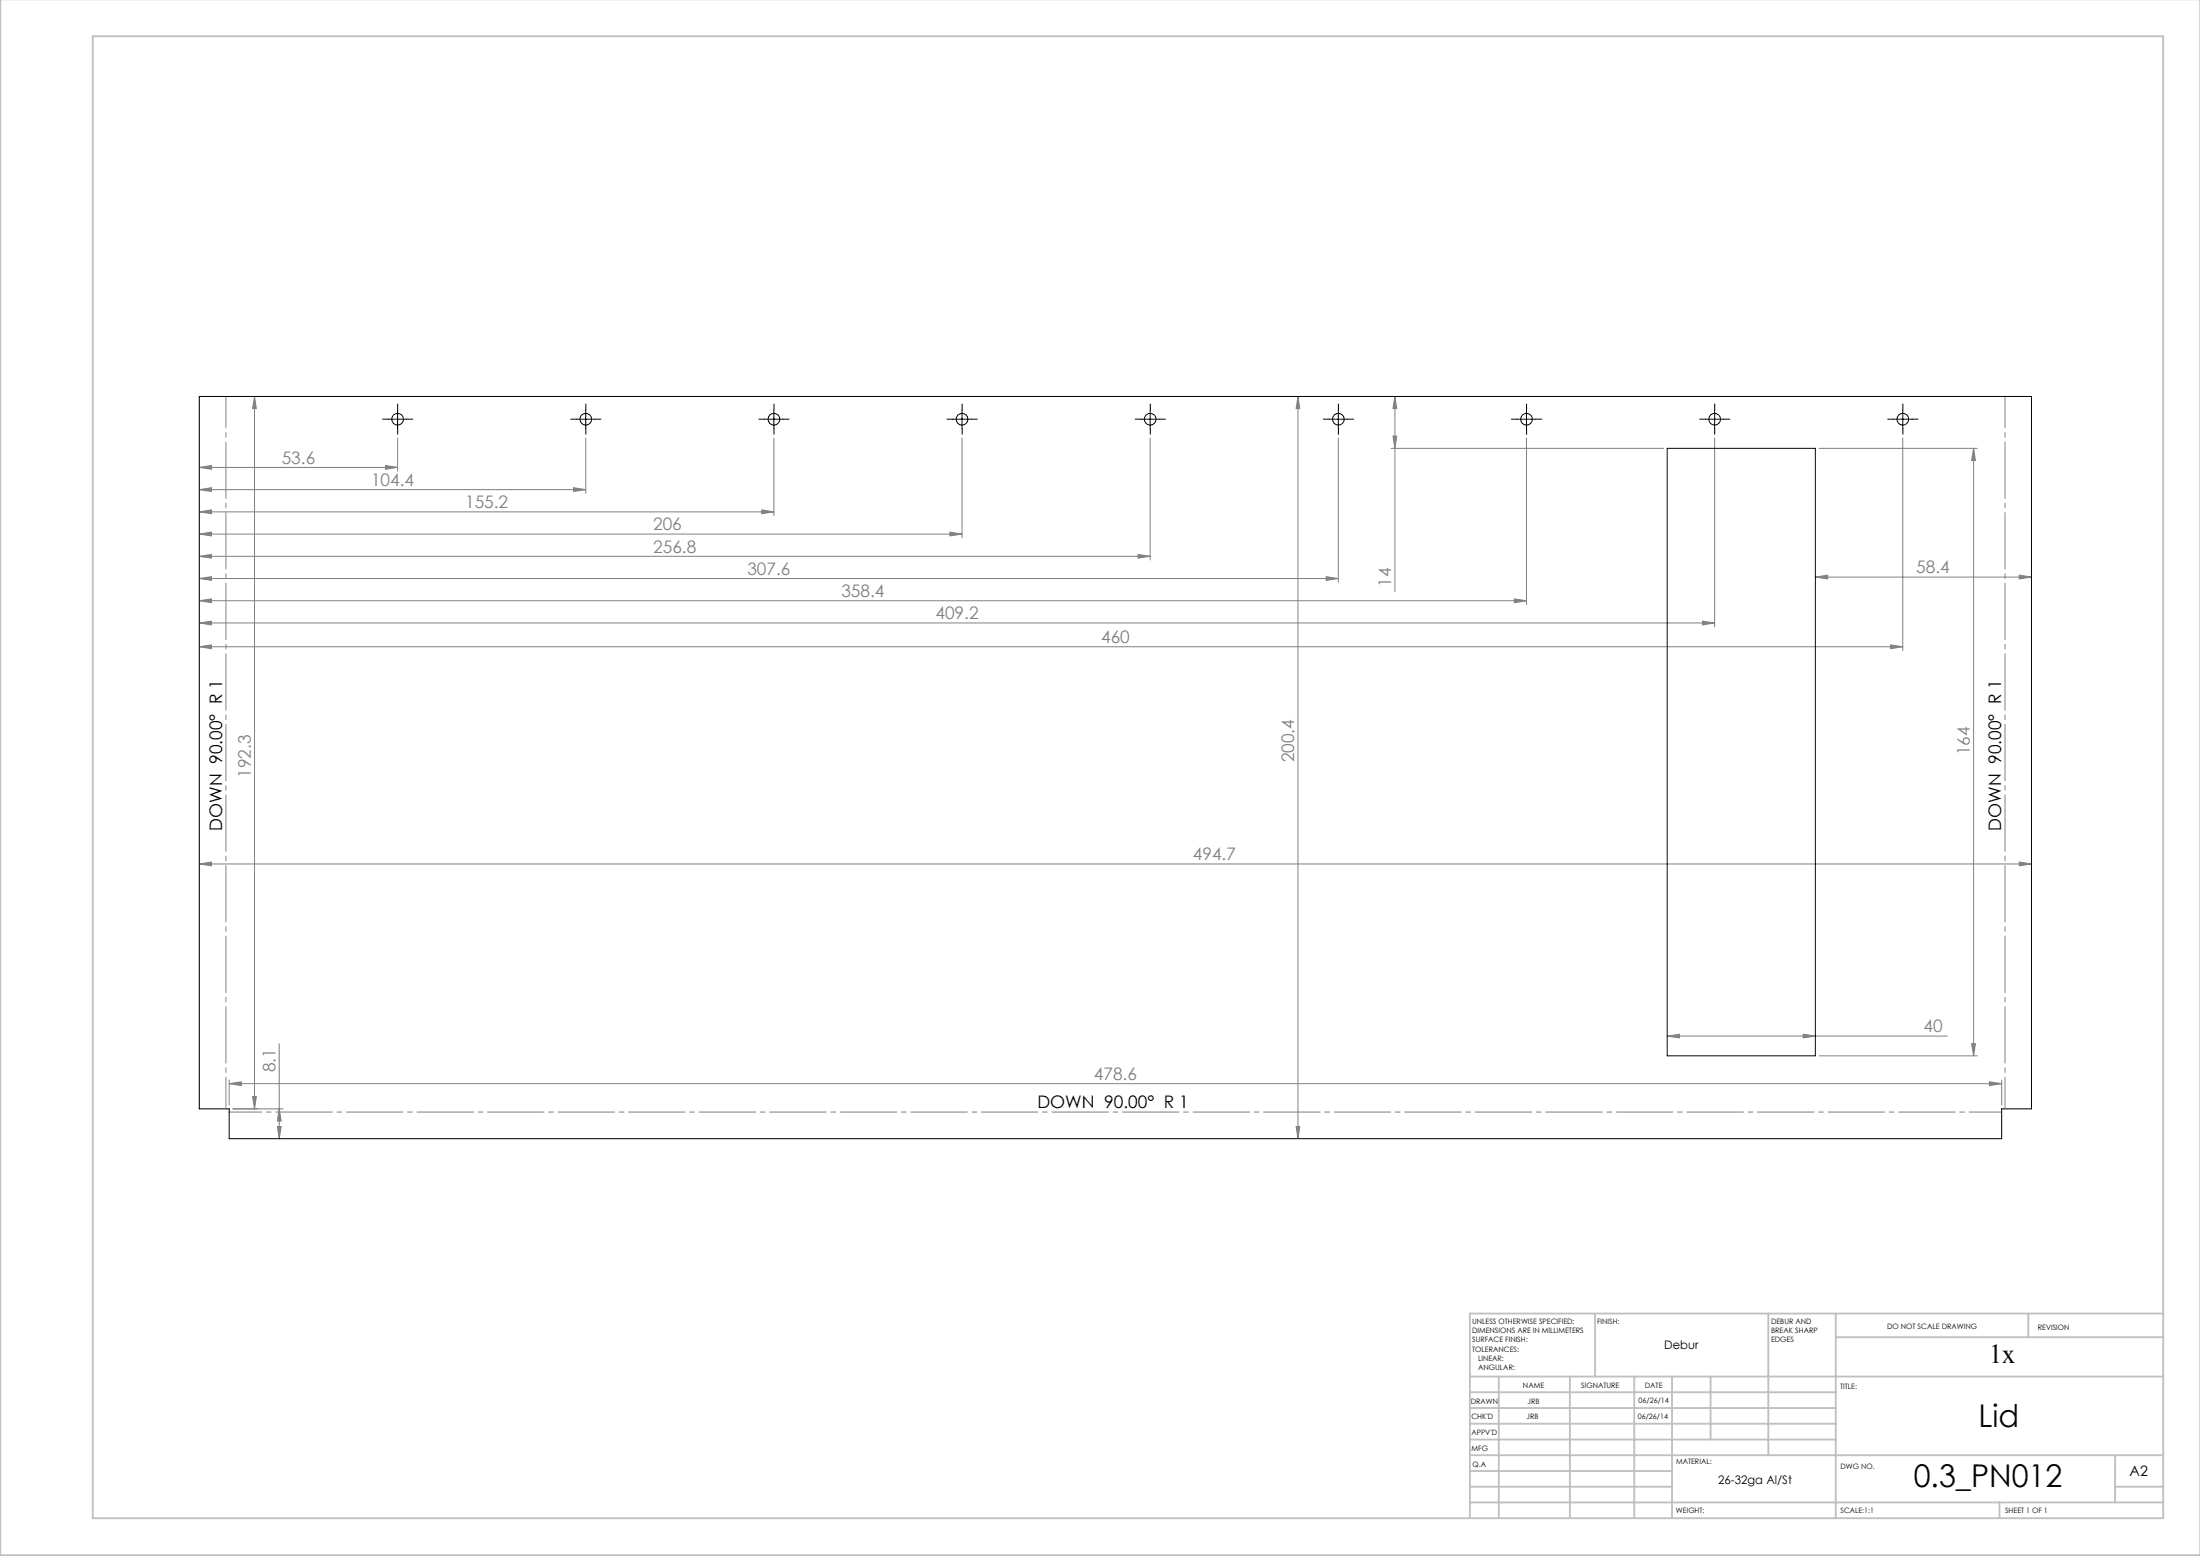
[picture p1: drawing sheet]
<svg xmlns="http://www.w3.org/2000/svg" width="594mm" height="420mm" viewBox="0 0 594 420" stroke-linecap="round" stroke-linejoin="round" font-family="sans-serif">
<g fill="none" stroke="#808080" stroke-width=".27">
<path d="M68.7 107v192.3M68.7 107l.5 3.3h-1zM107.4 118.2v9M158.2 118.2v15M209 118.2v21M259.8 118.2v27M310.6 118.2v32.9M350.4 107l.5 3.3h-.9zM350.4 107v200.4M361.4 118.2v38.9M376.1 117.7h1l-.5 3.3zM376.6 107l.5 3.3h-1z"/>
<path d="M376.6 107v52.6M412.2 118.2v44.9M463 118.2v51M513.8 118.2v57.4M53.8 126.2l3.3-.6v1.1zM53.8 132.2l3.3-.6v1.1zM53.8 138.2l3.3-.6v1.1zM53.8 126.2h53.6M53.8 132.2h104.4M53.8 138.2h155.2M104.1 125.6l3.3 .6-3.3 .5zM154.9 131.6l3.3 .6-3.3 .5z"/>
<path d="M205.7 137.6l3.3 .6-3.3 .5zM375.6 121h73.6M491.2 121h42.7M532.9 121l.5 3.3h-1.1zM532.9 121v164M53.8 144.2l3.3-.6v1.1zM53.8 150.2l3.3-.5v1zM53.8 156.2l3.3-.5v1zM53.8 144.2h206M53.8 150.2h256.8M53.8 156.2h307.6M256.5 143.6l3.3 .6-3.3 .5z"/>
<path d="M307.3 149.7l3.3 .5-3.3 .5zM358.1 155.7l3.3 .5-3.3 .5zM490.1 155.8l3.4-.6v1.1zM490.1 155.8h58.4M545.2 155.2l3.3 .6-3.3 .5zM53.8 162.2l3.3-.5v1zM53.8 168.2l3.3-.5v1zM53.8 174.6l3.3-.5v1zM53.8 162.2h358.4M53.8 168.2h409.2M53.8 174.6h460M408.9 161.7l3.3 .5-3.3 .5z"/>
<path d="M459.7 167.7l3.3 .5-3.3 .5zM510.5 174.1l3.3 .5-3.3 .5zM53.8 233.2l3.3-.5v1zM53.8 233.2h494.7M545.2 232.7l3.3 .5-3.3 .5zM450.1 279.7l3.4-.5v1zM450.1 279.7h75.7M486.9 279.2l3.2 .5-3.2 .5zM61.9 292.5l3.3-.5v1zM61.9 291.5v6.8M61.9 292.5h478.6M62.9 299.3h13.5"/>
<path d="M68.2 296h1l-.5 3.3zM75.4 299.3l.5 3.3h-1zM75.4 281.7v25.7M491.2 285h42.7M532.3 281.7h1.1l-.5 3.3zM537.1 292l3.4 .5-3.4 .5zM540.5 291.5v6.8M74.9 304.1h1l-.5 3.3zM350 304.1h.9l-.5 3.3z"/>
</g>
<g fill="none" stroke="#000" stroke-width=".27" stroke-dasharray="15.2 1.3 1.3 1.3">
<path d="M104.9 113.1h-1.6M107.4 115.6v1.6M107.4 110.6v-1.5M109.9 113.1h1.6M155.7 113.1h-1.6M158.2 115.6v1.6M158.2 110.6v-1.5M160.7 113.1h1.6M206.5 113.1h-1.6M209 115.6v1.6M209 110.6v-1.5M211.5 113.1h1.6"/>
<path d="M257.3 113.1h-1.6M259.8 115.6v1.6M259.8 110.6v-1.5M262.3 113.1h1.6M308.1 113.1h-1.6M310.6 115.6v1.6M310.6 110.6v-1.5M313.1 113.1h1.6M358.9 113.1h-1.6M361.4 115.6v1.6M361.4 110.6v-1.5M363.9 113.1h1.6"/>
<path d="M409.7 113.1h-1.6M412.2 115.6v1.6M412.2 110.6v-1.5M414.7 113.1h1.6M460.5 113.1h-1.6M463 115.6v1.6M463 110.6v-1.5M465.5 113.1h1.6M511.3 113.1h-1.6M513.8 115.6v1.6M513.8 110.6v-1.5M516.3 113.1h1.6"/>
</g>
<g fill="none" stroke="#000" stroke-width=".27">
<path d="M104.8 113.2h5.1M107.4 110.6v5.1M155.6 113.2h5.1M158.2 110.6v5.1M206.4 113.2h5.1M209 110.6v5.1M257.2 113.2h5.1M259.8 110.6v5.1M308 113.2h5.1M310.6 110.6v5.1M358.8 113.2h5.1M361.4 110.6v5.1"/>
<path d="M409.6 113.2h5.1M412.2 110.6v5.1M460.4 113.2h5.1M463 110.6v5.1M511.2 113.2h5.1M513.8 110.6v5.1"/>
</g>
<path d="M540.5 300.2h-478.6" fill="none" stroke="#808080" stroke-width=".27" stroke-dasharray="15.2 1.3 1.3 1.3" stroke-dashoffset="6.5"/>
<path d="M541.4 107v192.3M61 299.3v-192.3" fill="none" stroke="#808080" stroke-width=".27" stroke-dasharray="15.2 1.3 1.3 1.3" stroke-dashoffset="6.7"/>
<g fill="none" stroke="#c0c0c0" stroke-width=".5">
<path d="M.1 -.1v419.9h594M25 9.8h559.1v400h-559.1zM430.7 354.6v17M477.4 354.6v38.2M495.7 354.6v55.2M547.7 354.6v6.3M584.1 354.6h-187.2v55.2M396.9 371.6h187.2M396.9 375.8h98.8M404.7 371.6v38.2M423.9 371.6v38.2M441.3 371.6v38.2"/>
<path d="M451.4 371.6v38.2M461.9 371.6v17M495.7 360.9h88.4M396.9 388.6h98.8M396.9 384.3h98.8M396.9 380.1h98.8M396.9 397.1h54.5M396.9 392.8h187.2M571.1 392.8v12.7M396.9 405.5h187.2M396.9 401.3h54.5M539.9 405.5v4.3"/>
<path d="M571.1 401.3h13"/>
</g>
<g fill="#808080">
<path d="M53.8 233.2l3.3-.5v1zM545.2 232.7l3.3 .5-3.3 .5z"/>
<path d="M490.1 155.8l3.4-.6v1.1zM545.2 155.2l3.3 .6-3.3 .5zM53.8 126.2l3.3-.6v1.1zM104.1 125.6l3.3 .6-3.3 .5zM53.8 132.2l3.3-.6v1.1zM154.9 131.6l3.3 .6-3.3 .5zM53.8 138.2l3.3-.6v1.1zM205.7 137.6l3.3 .6-3.3 .5zM53.8 144.2l3.3-.6v1.1zM256.5 143.6l3.3 .6-3.3 .5zM53.8 150.2l3.3-.5v1zM307.3 149.7l3.3 .5-3.3 .5zM53.8 156.2l3.3-.5v1zM358.1 155.7l3.3 .5-3.3 .5zM53.8 162.2l3.3-.5v1zM408.9 161.7l3.3 .5-3.3 .5zM53.8 168.2l3.3-.5v1zM459.7 167.7l3.3 .5-3.3 .5zM53.8 174.6l3.3-.5v1zM510.5 174.1l3.3 .5-3.3 .5z"/>
<path d="M537.1 292l3.4 .5-3.4 .5zM61.9 292.5l3.3-.5v1zM486.9 279.2l3.2 .5-3.2 .5zM450.1 279.7l3.4-.5v1z"/>
<path d="M350 304.1h.9l-.5 3.3zM350.4 107l.5 3.3h-.9zM376.1 117.7h1l-.5 3.3zM376.6 107l.5 3.3h-1z"/>
<path d="M68.2 296h1l-.5 3.3zM68.7 107l.5 3.3h-1z"/>
<path d="M74.9 304.1h1l-.5 3.3zM75.4 299.3l.5 3.3h-1z"/>
<path d="M532.9 121l.5 3.3h-1.1zM532.3 281.7h1.1l-.5 3.3z"/>
</g>
<g fill="none" stroke="#000" stroke-width=".27">
<path d="M53.8 107h494.7v192.3h-8v8.1h-478.6v-8.1h-8.1zM450.1 121h40v164h-40z"/>
<circle cx="107.4" cy="113.2" r="1.58"/>
<circle cx="158.2" cy="113.2" r="1.58"/>
<circle cx="209" cy="113.2" r="1.58"/>
<circle cx="259.8" cy="113.2" r="1.58"/>
<circle cx="310.6" cy="113.2" r="1.58"/>
<circle cx="361.4" cy="113.2" r="1.58"/>
<circle cx="412.2" cy="113.2" r="1.58"/>
<circle cx="463" cy="113.2" r="1.58"/>
<circle cx="513.8" cy="113.2" r="1.58"/>
</g>
<g font-size="8.5">
<text x="534.2" y="385.1">Lid</text>
<text x="516.7" y="401.5">0.3_PN012</text>
</g>
<text font-size="7.3" x="537" y="367.9">1x</text>
<g font-size="4.7" fill="#808080">
<text x="76.1" y="125.1">53.6</text>
<text x="100.2" y="131.1">104.4</text>
<text x="125.6" y="137.1">155.2</text>
<text x="176.4" y="143.1">206</text>
<text x="176.4" y="149.1">256.8</text>
<text x="201.8" y="155.1">307.6</text>
<text x="517.4" y="154.7">58.4</text>
<text x="227.2" y="161.1">358.4</text>
<text x="375.6" y="158.3" transform="rotate(-90 375.6 158.3)">14</text>
<text x="252.6" y="167.1">409.2</text>
<text x="297.3" y="173.6">460</text>
<text x="531.9" y="203.8" transform="rotate(-90 531.9 203.8)">164</text>
<text x="67.7" y="210" transform="rotate(-90 67.7 210)">192.3</text>
<text x="349.5" y="205.8" transform="rotate(-90 349.5 205.8)">200.4</text>
<text x="322.1" y="232.2">494.7</text>
<text x="519.3" y="278.6">40</text>
<text x="74.4" y="289.5" transform="rotate(-90 74.4 289.5)">8.1</text>
<text x="295.4" y="291.5">478.6</text>
</g>
<g font-size="4.7">
<text x="60" y="224.2" transform="rotate(-90 60 224.2)">DOWN 90.00° R 1</text>
<text x="540.3" y="224.2" transform="rotate(-90 540.3 224.2)">DOWN 90.00° R 1</text>
<text x="280.1" y="299.2">DOWN 90.00° R 1</text>
</g>
<text font-size="3.9" x="575" y="398.4">A2</text>
<g font-size="3.2">
<text x="449.3" y="364.2">Debur</text>
<text x="463.9" y="400.7">26-32ga Al/St</text>
</g>
<g font-size="2">
<text x="397.5" y="357.4">UNLESS OTHERWISE SPECIFIED:</text>
<text x="397.5" y="359.9">DIMENSIONS ARE IN MILLIMETERS</text>
<text x="431.2" y="357.4">FINISH:</text>
<text x="478.2" y="357.3">DEBUR AND</text>
<text x="478.2" y="359.8">BREAK SHARP</text>
<text x="509.5" y="358.8">DO NOT SCALE DRAWING</text>
<text x="550.2" y="359">REVISION</text>
<text x="397.5" y="362.4">SURFACE FINISH:</text>
<text x="397.5" y="364.9">TOLERANCES:</text>
<text x="478.2" y="362.3">EDGES</text>
<text x="399.1" y="367.4">LINEAR:</text>
<text x="399.1" y="369.9">ANGULAR:</text>
<text x="411.2" y="374.8">NAME</text>
<text x="426.9" y="374.7">SIGNATURE</text>
<text x="444.1" y="374.7">DATE</text>
<text x="496.8" y="375">TITLE:</text>
<text x="397.1" y="378.9">DRAWN</text>
<text x="397.3" y="383.1">CHK'D</text>
<text x="412.2" y="383.1">JRB</text>
<text x="412.4" y="378.9">JRB</text>
<text x="442.2" y="383.1">06/26/14</text>
<text x="442.4" y="378.7">06/26/14</text>
<text x="397.3" y="387.2">APPV'D</text>
<text x="397.3" y="391.6">MFG</text>
<text x="397.5" y="395.9">Q.A</text>
<text x="452.5" y="395.3">MATERIAL:</text>
<text x="497" y="396.4">DWG NO.</text>
<text x="452.5" y="408.3">WEIGHT:</text>
<text x="497" y="408.4">SCALE:1:1</text>
<text x="541.4" y="408.4">SHEET 1 OF 1</text>
</g>
</svg>
